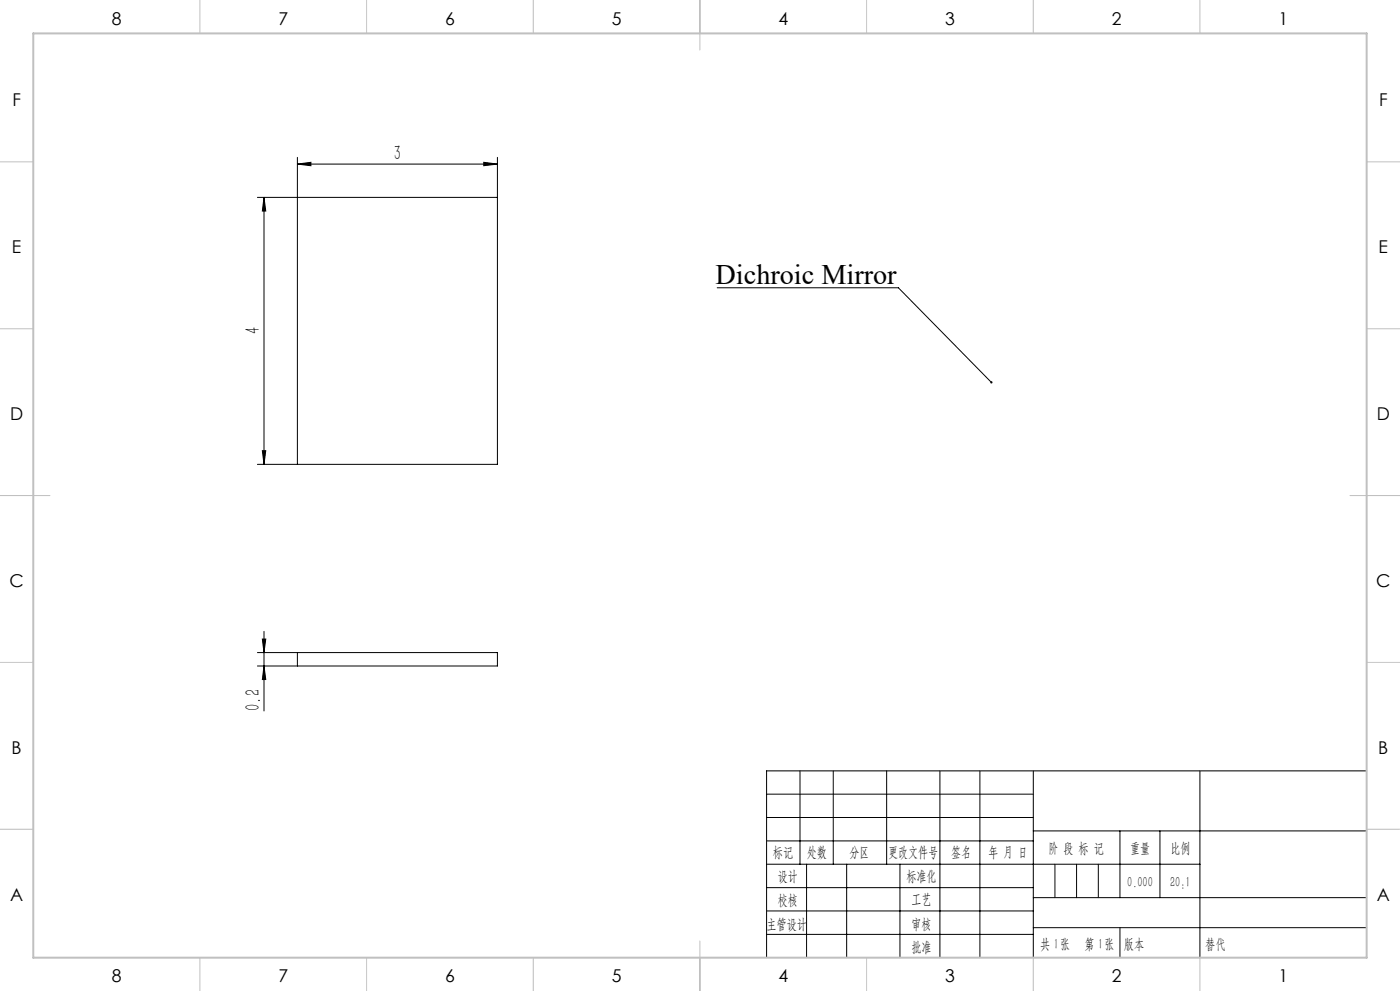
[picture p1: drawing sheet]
<svg xmlns="http://www.w3.org/2000/svg" width="420mm" height="297mm" viewBox="0 0 420 297" stroke-linecap="round" stroke-linejoin="round" font-family="sans-serif">
<g fill="none" stroke="#000" stroke-width=".3">
<path d="M77.2 59.2h72M79.2 59.2v80M79.2 59.2l.5 4h-1zM89.2 49.2l4.1-.6v1.1zM89.2 47.2v92M89.2 49.2h60M145.1 48.6l4.1 .6-4.1 .5zM149.2 47.2v92h-72M215.2 86.3h54.3l27.9 28.3M78.7 135.1h1l-.5 4.1zM77.2 195.6h72v4h-72M78.7 191.5h1l-.5 4.1z"/>
<path d="M79.2 189.2v23.9M79.2 199.6l.5 4.1h-1zM89.2 195.6v4M230 238h80M240 231v28M250 231v28M266 231v28M282 231v56M294 231v56M310 231v56M360 231v56M410 231h-180v56"/>
<path d="M230 245h80M230 252h80M230 259h130M242 259v28M254 259v28M270 259v28M310 249h100M336 249v20M348 249v20M230 266h80M230 273h80M310 269h100"/>
<path d="M310 278h100M230 280h80"/>
</g>
<path d="M316.5 259v10M323 259v10M329.5 259v10M336 278v9" fill="none" stroke="#0a0605" stroke-width=".3"/>
<g fill="none" stroke="#c0c0c0" stroke-width=".3">
<path d="M60 0v10M110 0v10M160 0v10M210 0v15M260 0v10M310 0v10M360 0v10M0 48.5h10M410 48.5h10M0 98.5h10M410 98.5h10M0 148.5h15"/>
<path d="M405 148.5h15M0 198.5h10M410 198.5h10M0 248.5h10M410 248.5h10M60 287v10M110 287v10M160 287v10M210 282v15M260 287v10M310 287v10M360 287v10"/>
</g>
<path d="M10 10h400v277h-400z" fill="none" stroke="#c0c0c0" stroke-width=".6"/>
<g fill="#000">
<path d="M297.1 114.4h.6v.4l-.3-.2 .3 .2-.5 .1z"/>
<path d="M79.2 59.2l.5 4h-1zM78.7 135.1h1l-.5 4.1z"/>
<path d="M145.1 48.6l4.1 .6-4.1 .5zM89.2 49.2l4.1-.6v1.1z"/>
<path d="M79.2 199.6l.5 4.1h-1zM78.7 191.5h1l-.5 4.1z"/>
</g>
<text font-size="8.5" x="214.7" y="85">Dichroic Mirror</text>
<g font-size="6.3">
<text x="118.1" y="47.9">3</text>
<text x="78" y="100.2" transform="rotate(-90 78 100.2)">4</text>
<text x="78" y="213" transform="rotate(-90 78 213)">0.2</text>
</g>
<g font-size="5.3">
<text x="33.5" y="7.4">8</text>
<text x="83.5" y="7.4">7</text>
<text x="133.5" y="7.4">6</text>
<text x="183.5" y="7.4">5</text>
<text x="233.5" y="7.4">4</text>
<text x="283.5" y="7.4">3</text>
<text x="333.5" y="7.4">2</text>
<text x="383.5" y="7.4">1</text>
<text x="3.7" y="31.7">F</text>
<text x="413.7" y="31.7">F</text>
<text x="3.6" y="75.9">E</text>
<text x="413.6" y="75.9">E</text>
<text x="3" y="125.9">D</text>
<text x="413" y="125.9">D</text>
<text x="2.8" y="175.9">C</text>
<text x="412.8" y="175.9">C</text>
<text x="3.5" y="225.9">B</text>
<text x="413.5" y="225.9">B</text>
<text x="3" y="270.2">A</text>
<text x="413" y="270.2">A</text>
<text x="33.5" y="294.4">8</text>
<text x="83.5" y="294.4">7</text>
<text x="133.5" y="294.4">6</text>
<text x="183.5" y="294.4">5</text>
<text x="233.5" y="294.4">4</text>
<text x="283.5" y="294.4">3</text>
<text x="333.5" y="294.4">2</text>
<text x="383.5" y="294.4">1</text>
</g>
<g font-size="4.4">
<text x="231.9" y="256.9">标记</text>
<text x="242.1" y="256.9">处数</text>
<text x="254.9" y="256.9">分区</text>
<text x="266.5" y="256.9">更改文件号</text>
<text x="285.4" y="256.9">签名</text>
<text x="296.5" y="256.9">年 月 日</text>
<text x="314.5" y="255.6">阶 段 标 记</text>
<text x="339" y="255.6">重量</text>
<text x="351.1" y="255.6">比例</text>
<text x="233.3" y="263.9">设计</text>
<text x="271.9" y="263.9">标准化</text>
<text x="338.2" y="265.7">0.000</text>
<text x="351" y="265.7">20:1</text>
<text x="233.3" y="271.1">校核</text>
<text x="273.4" y="271">工艺</text>
<text x="229.9" y="278.3">主管设计</text>
<text x="273.4" y="278.3">审核</text>
<text x="273.4" y="285.2">批准</text>
<text x="312.1" y="284.4">共 张</text>
<text x="316.1" y="284.4">1</text>
<text x="325.3" y="284.4">第 张</text>
<text x="329.5" y="284.4">1</text>
<text x="337.1" y="284.4">版本</text>
</g>
<text font-size="4.4" fill="#0a0605" x="361.6" y="284.4">替代</text>
</svg>
